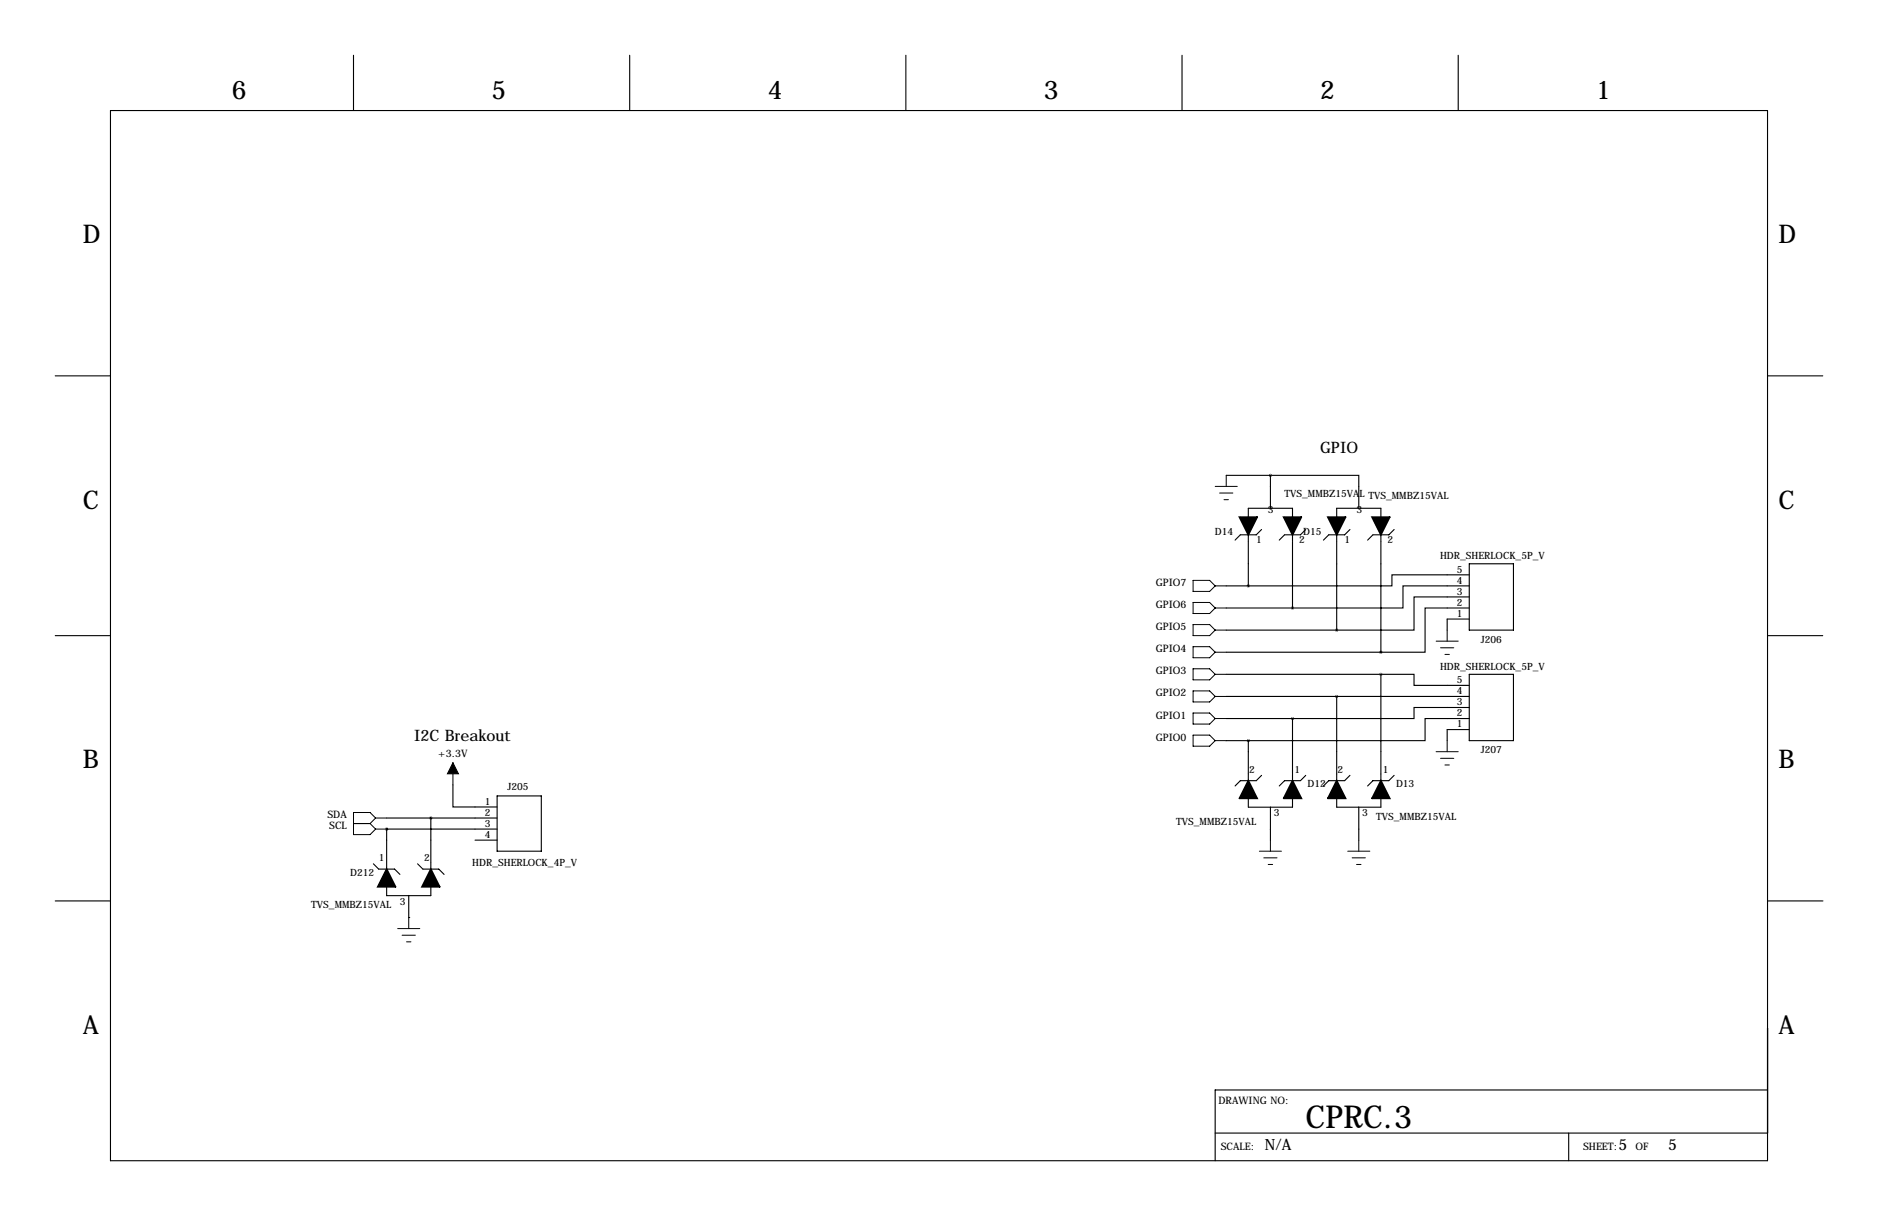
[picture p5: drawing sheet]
<svg xmlns="http://www.w3.org/2000/svg" width="432mm" height="279mm" viewBox="0 0 432 279" stroke-linecap="round" stroke-linejoin="round" font-family="sans-serif">
<g fill="none" stroke="#000" stroke-width=".25">
<path d="M81.3 12.7v12.7M144.8 12.7v12.7M208.3 12.7v12.7M271.8 12.7v12.7M335.3 12.7v12.7M25.4 25.4h381v241.3h-381zM12.7 86.4h12.7M406.4 86.4h12.7M281.9 109.2h10.2M287 118.8v-2h10.2v2M292.1 109.2h20.3v7.6M292.1 109.2v7.6"/>
<path d="M307.3 118.8v-2h10.2v2M281.9 139.7h15.3M281.9 134.6h5.1M287 122.9v11.7M290.1 121.7l-1.3 1.2h-3.6l-1.2 1.2M297.2 122.9v16.8M300.2 121.7l-1.2 1.2h-3.6l-1.3 1.2M307.3 122.9v21.9M310.4 121.7l-1.2 1.2h-3.7l-1.2 1.2M317.5 122.9v27M320.5 121.7l-1.2 1.2h-3.6l-1.2 1.2M337.8 134.6h-15.2v5.1h-25.4"/>
<path d="M337.8 132.1h-17.8v2.5h-33M337.8 137.2h-12.7v7.6h-17.8M337.8 139.7h-10.1v10.2h-10.2M337.8 129.5h10.2v15.3h-10.2zM12.7 146h12.7M281.9 144.8h25.4M281.9 154.9h35.6M281.9 149.9h35.6M317.5 154.9h7.6v2.6h12.7M317.5 154.9v24.5M337.8 154.9h10.2v15.3h-10.2zM337.8 142.2h-5.1v2.6"/>
<path d="M406.4 146h12.7M281.9 170.2h5.1M281.9 165.1h15.3M281.9 160h55.9M287 170.2v9.2M290.1 178.2l-1.3 1.2h-3.6l-1.2 1.2M297.2 165.1v14.3M300.2 178.2l-1.2 1.2h-3.6l-1.3 1.2M307.3 160v19.4M310.4 178.2l-1.2 1.2h-3.7l-1.2 1.2M320.5 178.2l-1.2 1.2h-3.6l-1.2 1.2M337.8 165.1h-10.1v5.1h-40.7"/>
<path d="M337.8 162.6h-12.7v2.5h-27.9M337.8 167.6h-5.1v2.6M85.9 198.5l1.2 1.2h3.6l1.2 1.2M88.9 190.5h.1M88.9 188h25.4M88.9 190.5h25.4M88.9 190.5v9.2M96 198.5l1.2 1.2h3.7l1.2 1.2M99.1 188v11.7M104.1 180.3v5.1h10.2M109.2 193h5.1M114.3 182.9h10.2v12.7h-10.2z"/>
<path d="M287 183.4v2.1h10.2v-2.1M292.1 185.4v7.6M307.3 183.4v2.1h10.2v-2.1M312.4 185.4v7.6M12.7 207h12.7M88.9 203.8v2h10.2v-2M94 210.8h.1M94 205.7v5.1M406.5 207h12.7M406.4 250.4h-127v16.3M279.4 260.3h127M360.7 260.3v6.4"/>
</g>
<path d="M285 118.8h4.1l-2.1 4.1zM295.1 118.8h4.1l-2 4.1zM305.3 118.8h4.1l-2.1 4.1zM315.5 118.8h4l-2 4.1zM287 179.4l2.1 4h-4.1zM297.2 179.4l2 4h-4.1zM307.3 179.4l2.1 4h-4.1zM317.5 179.4l2 4h-4zM88.9 199.7l2 4.1h-4zM99.1 199.7l2 4.1h-4.1z" fill="#000" stroke="#000" stroke-width=".38"/>
<g fill="none" stroke="#000" stroke-width=".23">
<path d="M279.4 111.8h5.1M280.4 113.3h3.1M281.4 114.8h1M281.9 109.2v2.6M274.3 133.3h3.8l1.3 1.3-1.3 1.3h-3.8zM274.3 138.4h3.8l1.3 1.3-1.3 1.3h-3.8zM279.4 134.6h2.5M279.4 139.7h2.5M274.3 143.5h3.8l1.3 1.3-1.3 1.2h-3.8zM274.3 148.6h3.8l1.3 1.3-1.3 1.2h-3.8zM274.3 153.7h3.8l1.3 1.2-1.3 1.3h-3.8zM274.3 158.8h3.8l1.3 1.2-1.3 1.3h-3.8z"/>
<path d="M279.4 144.8h2.5M279.4 149.9h2.5M279.4 154.9h2.5M330.2 147.3h5.1M331.2 148.8h3.1M332.2 150.4h1M332.7 144.8v2.5M104.1 175.3v5M274.3 163.8h3.8l1.3 1.3-1.3 1.3h-3.8zM274.3 168.9h3.8l1.3 1.3-1.3 1.2h-3.8zM279.4 160h2.5M279.4 165.1h2.5"/>
<path d="M279.4 170.2h2.5M330.2 172.7h5.1M331.2 174.2h3.1M332.2 175.8h1M332.7 170.2v2.5M81.3 189.2h3.8M85.1 189.2l1.3 1.3M86.4 188h2.5M86.4 188l-1.3 1.2M86.4 188l-1.3-1.3h-3.8v5.1h3.8l1.3-1.3M86.4 190.5h2.5M289.6 195.6h5"/>
<path d="M290.6 197.1h3M291.6 198.6h1M292.1 193v2.6M309.9 195.6h5.1M310.9 197.1h3M311.9 198.6h1M312.4 193v2.6M91.4 213.4h5.1M92.5 214.9h3M93.5 216.4h1M94 210.8v2.6"/>
</g>
<path d="M104.1 175.3l1.3 2.5h-2.5z" fill="#000" stroke="#000" stroke-width=".23"/>
<path d="M307.3 144.8a.05 .05 0 0 0 .1 0 .05 .05 0 0 0-.1 0zM307.3 160a.05 .05 0 0 0 .1 0 .05 .05 0 0 0-.1 0zM99 188a.05 .05 0 0 0 .1 0 .05 .05 0 0 0-.1 0z" fill="#000" stroke="#000" stroke-width=".63"/>
<text font-size="7.3" x="300.2" y="259.1">CPRC.3</text>
<g font-size="5.9">
<text x="53.3" y="22.9">6</text>
<text x="113" y="22.9">5</text>
<text x="176.5" y="22.9">4</text>
<text x="240" y="22.9">3</text>
<text x="303.5" y="22.9">2</text>
<text x="367" y="22.9">1</text>
<text x="19" y="55.9">D</text>
<text x="408.9" y="55.9">D</text>
<text x="19" y="116.8">C</text>
<text x="408.9" y="116.8">C</text>
<text x="19" y="176.5">B</text>
<text x="408.9" y="176.5">B</text>
<text x="19" y="237.5">A</text>
<text x="408.9" y="237.5">A</text>
</g>
<g font-size="3.6">
<text x="303.5" y="104.1">GPIO</text>
<text x="95.2" y="170.2">I2C Breakout</text>
<text x="290.8" y="264.1">N/A</text>
<text x="372.1" y="264.1">5</text>
<text x="383.5" y="264.1">5</text>
</g>
<g font-size="2.4">
<text x="265.7" y="134.6">GPIO7</text>
<text x="265.7" y="139.7">GPIO6</text>
<text x="265.7" y="144.8">GPIO5</text>
<text x="265.7" y="149.9">GPIO4</text>
<text x="265.7" y="154.9">GPIO3</text>
<text x="265.7" y="160">GPIO2</text>
<text x="265.7" y="165.1">GPIO1</text>
<text x="100.7" y="174">+3.3V</text>
<text x="265.7" y="170.2">GPIO0</text>
<text x="75.3" y="188">SDA</text>
<text x="75.7" y="190.5">SCL</text>
<text x="280.2" y="253.7">DRAWING NO:</text>
<text x="280.7" y="264.2">SCALE:</text>
<text x="364" y="264.2">SHEET:</text>
<text x="376.1" y="264.2">OF</text>
</g>
<g font-size="2.3">
<text x="291.5" y="117.9">3</text>
<text x="295.3" y="114.3">TVS_MMBZ15VAL TVS_MMBZ15VAL</text>
<text x="311.9" y="117.9">3</text>
<text x="279.3" y="123">D14</text>
<text x="288.8" y="124.7">1</text>
<text x="298.7" y="124.7">2</text>
<text x="299.6" y="123">D15</text>
<text x="309.1" y="124.7">1</text>
<text x="319" y="124.7">2</text>
<text x="331.1" y="128.5">HDR_SHERLOCK_5P_V</text>
<text x="335" y="131.6">5</text>
<text x="335" y="136.7">3</text>
<text x="335" y="134.1">4</text>
<text x="335" y="141.7">1</text>
<text x="335" y="139.2">2</text>
<text x="340.5" y="147.7">J206</text>
<text x="331.1" y="153.9">HDR_SHERLOCK_5P_V</text>
<text x="335" y="159.5">4</text>
<text x="335" y="157">5</text>
<text x="335" y="167.1">1</text>
<text x="335" y="164.6">2</text>
<text x="335" y="162.1">3</text>
<text x="340.5" y="173.1">J207</text>
<text x="287.2" y="177.5">2</text>
<text x="297.6" y="177.5">1</text>
<text x="307.5" y="177.5">2</text>
<text x="318" y="177.5">1</text>
<text x="111.5" y="184.9">1</text>
<text x="116.7" y="181.6">J205</text>
<text x="300.7" y="180.8">D12</text>
<text x="321" y="180.8">D13</text>
<text x="111.5" y="187.5">2</text>
<text x="111.5" y="190">3</text>
<text x="270.4" y="189.6">TVS_MMBZ15VAL</text>
<text x="292.9" y="187.5">3</text>
<text x="313.2" y="187.5">3</text>
<text x="316.4" y="188.3">TVS_MMBZ15VAL</text>
<text x="87.1" y="197.9">1</text>
<text x="97.5" y="197.9">2</text>
<text x="111.5" y="192.5">4</text>
<text x="80.5" y="201.2">D212</text>
<text x="108.6" y="199">HDR_SHERLOCK_4P_V</text>
<text x="71.5" y="208.6">TVS_MMBZ15VAL</text>
<text x="91.9" y="207.9">3</text>
</g>
</svg>
